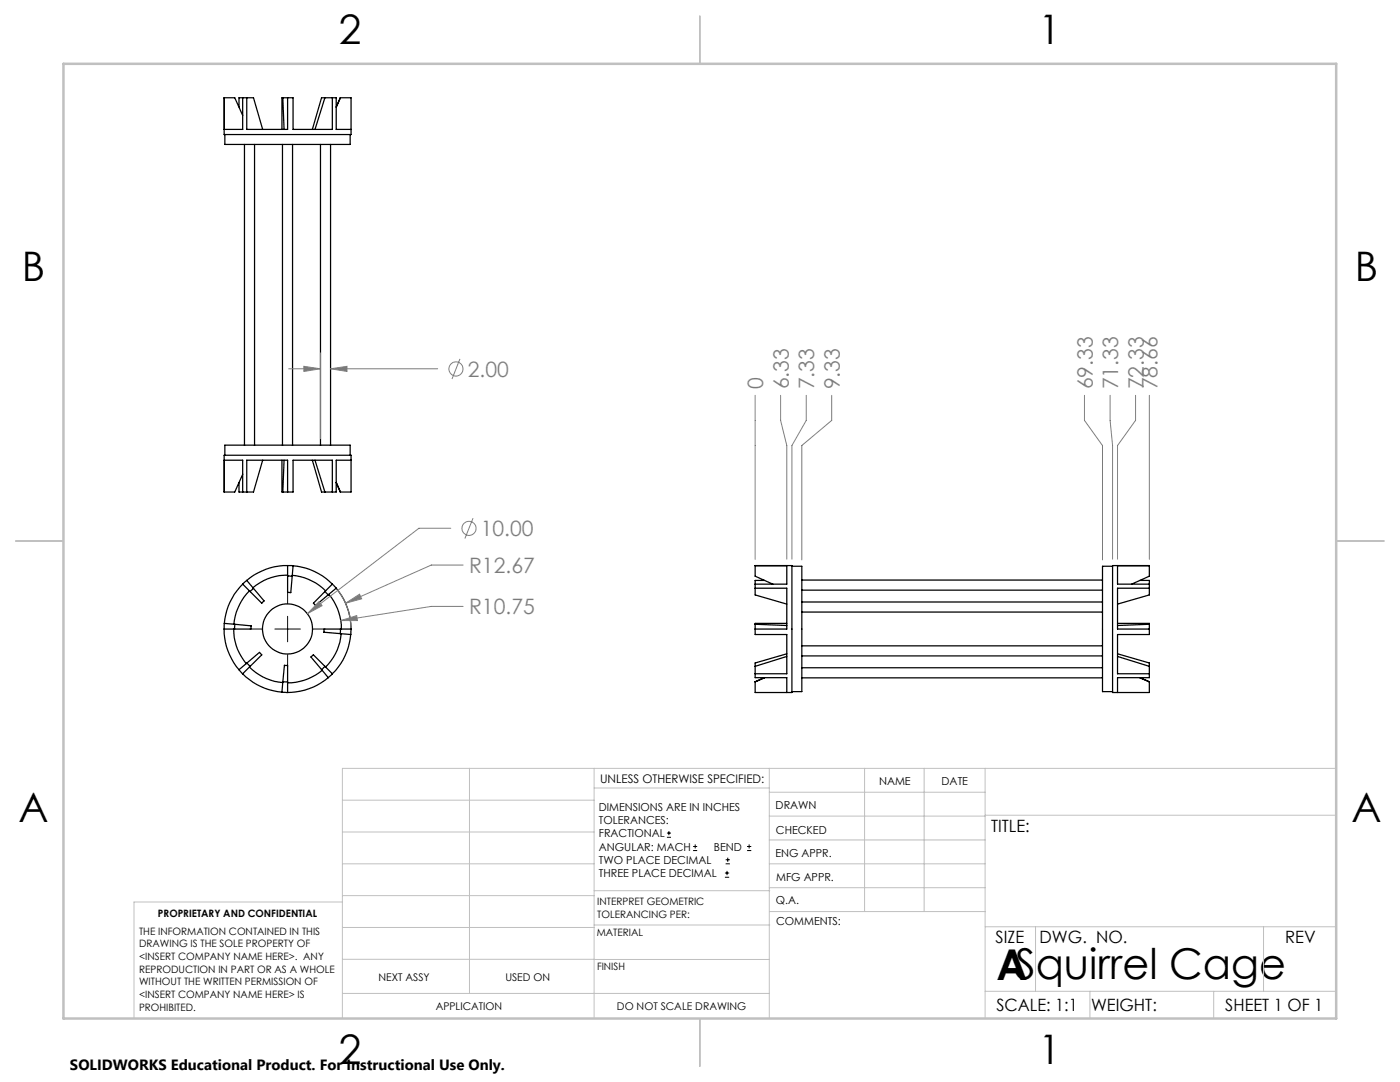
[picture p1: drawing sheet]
<svg xmlns="http://www.w3.org/2000/svg" width="279mm" height="216mm" viewBox="0 0 279 216" stroke-linecap="round" stroke-linejoin="round" font-family="sans-serif">
<g fill="none" stroke="#000" stroke-width=".25">
<path d="M44.7 19.5v7.3h25.4v-7.3h-2.2M44.7 19.5h.1M44.8 19.5h2l1.6 3.5M48.4 19.5h.8M48.4 19.5v6.3h-3.6M48.4 19.5h-.7v1.8M49.2 19.5v6.3h8.2v-6.3M49.2 19.5h1.4l1.8 6.3M56.4 19.5h1M56.4 19.5h-.1v6.3M56.4 19.5l.3 6.3M57.4 19.5h1.1v6.3h7.8v-6.3"/>
<path d="M64.8 19.5h-.6l-1.9 6.3M64.8 19.5h1.5M64.8 19.5l-1.9 6.3M66.3 19.5h.8v6.3h3M67.9 19.5h.1M67.9 19.5l-.8 1.9M44.9 26.8v2h25v-2M48.8 28.8v60M50.8 28.8v60M56.4 28.8v60M58.4 28.8v60M64 28.8v60"/>
<path d="M66 28.8v60M44.7 98.2v-7.4h25.4v7.4h-2.2M44.7 98.2h.1M44.8 91.8h3.6v6.4M44.9 90.8v-2h25v2M47.7 96.3v1.9h.7M48.4 98.2h.8M48.4 94.7l-1.6 3.5h-2M49.2 98.2v-6.4h8.2v6.4M52.4 91.8l-1.8 6.4h-1.4M56.3 91.8v6.4h.1M56.4 98.2h1"/>
<path d="M56.7 91.8l-.3 6.4M57.4 98.2h1.1v-6.4h7.8v6.4M62.3 91.8l1.9 6.4h.6M62.9 91.8l1.9 6.4M64.8 98.2h1.5M67.1 96.3l.8 1.9M67.1 96.2l.8 2M70.1 91.8h-3v6.4h-.8M48.4 116.6a12.5 12.5 0 0 0-3.6 7.8M49.2 115.8l-.8 .8M49.2 115.8l3.5 4.1-.5 .5-3.8-3.8M49.8 117.9a11 11 0 0 0-3.1 6.7"/>
<path d="M50.6 117.4l-.7 .6M57.4 114.9l.9 .1M57.4 112.9h1.1M57.4 112.9v5.3l.5 .1h.1l.5-5.4M57.4 114.8a10.5 10.5 0 0 0-6.9 2.5M57.4 112.9a12.3 12.3 0 0 0-8.2 2.9M58.3 114.8a10.9 10.9 0 0 1 6.7 3.1M58.5 112.9a12.5 12.5 0 0 1 7.8 3.7M64.8 118l.7 .7M64.8 118l-2.3 2.4 .3 .2 .2 .2 2.5-2.1M65.6 118.6a10.4 10.4 0 0 1 2.5 6.9M66.3 116.6l.8 .8"/>
<path d="M66.3 116.6l-1.5 1.4M67.1 117.4a12.9 12.9 0 0 1 3 8.1M67.1 117.4l-1.6 1.3M150.7 112.9h7.3v25.3h-7.3v-2.1M150.7 117.4h6.3v8.1h-6.3M150.7 116.6v.8M150.7 112.9h6.3v3.7h-6.3M150.7 117.4v1.3l6.3 1.8M150.7 112.9v2.1l3.5 1.6M152.5 115.8h-1.8v.8M158 113h2v25h-2M160 117.8h60"/>
<path d="M160 115.7h60M222 113h-2v25h2M227.5 115.8h1.9v.8M229.4 112.9h-7.4v25.3h7.4v-2.1M229.4 112.9h-6.4v3.7h6.4M229.4 116.6v.8M229.4 117.4h-6.4v8.1h6.4M229.4 112.9v2.1l-3.6 1.6M229.4 117.4v1.3l-6.4 1.8M44.7 125.5a12.3 12.3 0 0 0 3 8.1M44.8 124.4l-.1 1.1M44.8 124.4l2 .2"/>
<path d="M46.6 125.5a10.5 10.5 0 0 0 2.5 6.9M46.8 124.6v.9M46.8 124.6l3.3 .3v.6h-5.4M47.7 133.6l.7 .8M48.4 134.4a12.5 12.5 0 0 0 7.9 3.7M49.3 132.3l.6 .7M49.8 133.1a10.5 10.5 0 0 0 6.6 3.1M49.9 133l2.3-2.3-.4-.5-4.1 3.4M49.9 133l-1.5 1.4M56.3 138.1l1.1 .1M56.4 136l1 .1M56.4 136l.4-3.2h.6v5.4"/>
<path d="M56.4 136l-.1 2.1M64.2 133.6l-2.1-2.5 .4-.4 3.8 3.7M64.2 133.6l1.3 1.6M64.3 133.7a10.6 10.6 0 0 1-6.9 2.5M64.8 133l-.6 .6M65.5 135.2a12.9 12.9 0 0 1-8.1 3M66.3 134.4l-.8 .8M67.9 125.5v.9M68.1 126.4a10.4 10.4 0 0 1-3.1 6.7M70 126.6a12.5 12.5 0 0 1-3.7 7.8M70.1 125.5l-.1 1.1M70.1 125.5h-5.4l-.1 .7 5.4 .4"/>
<path d="M150.7 134.4v.8h6.3v3M150.7 125.5v1.1h6.3v7.8h-6.3M150.7 124.6v.9M150.7 133v1.4M150.7 124.6l6.3 .2M152.5 135.2l-1.8 .9M152.6 135.2l-1.9 .9M157 130.5l-6.3 1.8v.7M157 124.4h-6.3v.2M157 131l-6.3 2M160 130.9h60M160 128.9h60"/>
<path d="M160 122.1h60M160 120.1h60M160 135.3h60M160 133.2h60M223 130.5l6.4 1.8v.7M223 124.4h6.4v.2M223 131l6.4 2M227.4 135.2l2 .9M227.5 135.2l1.9 .9M229.4 125.5v1.1h-6.4v7.8h6.4M229.4 134.4v.8h-6.4v3M229.4 124.6v.9"/>
<path d="M229.4 133v1.4M229.4 124.6l-6.4 .2"/>
<circle cx="57.4" cy="125.5" r="5"/>
</g>
<g fill="none" stroke="#808080" stroke-width=".2">
<path d="M57.6 73.6h6.4M60.6 73.1l3.4 .5-3.4 .5zM64 70.4v17.2M66 73.6h21.3M66 73.6l3.3-.5v1zM91.8 71.6l-1.6 4M150.7 78.9v32.7M155.8 78.9v5l1.2 5v22.7M160.9 78.9v5l-2.9 5v22.7M166 78.9v5l-6 5v22.8M216.4 78.9v5l3.6 5v22.8M221.5 78.9v5l.5 5v22.7"/>
<path d="M226.6 78.9v5l-3.6 5v22.7M229.4 78.9v32.7M67.3 117.7a12.9 12.9 0 0 1 2.8 7.6M90 105.4h-6.4l-22.3 17M92.4 112.7h-6.3l-17.1 7.7M94.4 103.4l-1.6 4.1M63.7 120.1l.6 .8-3 1.5zM68 123.8l3.2-1 .1 1zM69 120.4l2.8-1.8 .4 .9zM92.4 121h-6.3l-18.1 2.8"/>
<circle cx="91" cy="73.6" r="1.41"/>
<circle cx="93.6" cy="105.4" r="1.4"/>
</g>
<g fill="none" stroke="#000" stroke-width=".2">
<path d="M57.4 118v2.4M49.8 125.5h2.5M54.9 125.5h5M57.4 123v5.1M57.4 130.6v2.4M62.5 125.5h2.4M133.1 167.1h.8M133.1 166.2h.8M133.5 165.8v.9M138.3 169.7h.8M138.3 168.9h.8M138.7 168.5v.8"/>
<path d="M144.7 175h.8M144.7 174.2h.8M144.8 172.4h.9M144.8 171.6h.9M145.1 173.8v.8M145.2 171.1v.9M149.1 169.7h.8M149.1 168.9h.8M149.5 168.5v.8"/>
</g>
<g fill="none" stroke="#c0c0c0" stroke-width=".2">
<path d="M68.3 159.7h50.3M93.7 153.3v44.9M118.6 153.3v49.9M118.6 157.2h34.9M153.5 153.3v49.9M153.5 158.1h43.1M172.5 153.3v28.6M184.4 153.3v28.6M196.6 153.3v49.9M266.7 153.3h-198.4v49.9M68.3 178.7h50.3M68.3 172.4h50.3"/>
<path d="M68.3 166h50.3M68.3 180h-41.6v23.2M118.6 177.7h35M153.5 167.6h43.1M153.5 162.8h43.1M153.5 172.4h43.1M153.5 177.1h43.1M196.6 162.7h70.1M68.3 198.2h85.2M68.3 191.4l85.2 .1M68.3 185.1h50.3M118.6 184.6h35"/>
<path d="M153.6 181.9h43M196.6 197.8h70.1M196.6 184.9h70.1M206.7 184.9v12.9M217.5 197.8v5.4M242.2 197.8v5.4M252.2 184.9v12.9"/>
</g>
<path d="M139.7 3.2v9.5M3.1 107.9h9.6M266.7 107.9h9.5M139.7 203.2v9.6" fill="none" stroke="#c0c0c0" stroke-width=".25"/>
<path d="M12.7 12.7h254v190.5h-254z" fill="none" stroke="#c0c0c0" stroke-width=".5"/>
<path d="M69 120.4l3.2-.9-.4-.9zM68 123.8h3.3l-.1-1zM63.7 120.1l-2.4 2.3 3-1.5zM60.6 73.1l3.4 .5-3.4 .5zM66 73.6l3.3-.5v1z" fill="#808080"/>
<text font-size="8.5" x="198.9" y="195.5">ASquirrel Cage</text>
<g font-size="8.1">
<text x="67.6" y="8.9">2</text>
<text x="207.3" y="8.9">1</text>
<text x="4.4" y="56.2">B</text>
<text x="270.4" y="56.2">B</text>
<text x="3.7" y="164.1">A</text>
<text x="269.7" y="164.1">A</text>
<text x="67.6" y="212.4">2</text>
<text x="207.3" y="212.4">1</text>
</g>
<g font-size="4.2" fill="#808080">
<text x="93.3" y="75.2">2.00</text>
<text x="152.3" y="77.7" transform="rotate(-90 152.3 77.7)">0</text>
<text x="157.4" y="77.7" transform="rotate(-90 157.4 77.7)">6.33</text>
<text x="162.5" y="77.7" transform="rotate(-90 162.5 77.7)">7.33</text>
<text x="167.6" y="77.7" transform="rotate(-90 167.6 77.7)">9.33</text>
<text x="218.1" y="77.7" transform="rotate(-90 218.1 77.7)">69.33</text>
<text x="223.2" y="77.7" transform="rotate(-90 223.2 77.7)">71.33</text>
<text x="228.2" y="77.7" transform="rotate(-90 228.2 77.7)">72.33</text>
<text x="231" y="77.7" transform="rotate(-90 231 77.7)">78.66</text>
<text x="95.9" y="107">10.00</text>
<text x="93.6" y="114.3">R12.67</text>
<text x="93.6" y="122.6">R10.75</text>
</g>
<g font-size="3.4">
<text x="197.8" y="166">TITLE:</text>
<text x="198.7" y="188.1">SIZE</text>
<text x="207.5" y="188.1">DWG. NO.</text>
<text x="256.5" y="188.2">REV</text>
<text x="198.8" y="201.7">SCALE: 1:1</text>
<text x="217.7" y="201.8">WEIGHT:</text>
<text x="244.5" y="201.7">SHEET 1 OF 1</text>
</g>
<text font-size="3" x="14" y="213.5">SOLIDWORKS Educational Product. For Instructional Use Only.</text>
<text font-size="2.4" x="119.8" y="156.2">UNLESS OTHERWISE SPECIFIED:</text>
<g font-size="2.2">
<text x="119.5" y="161.8">DIMENSIONS ARE IN INCHES</text>
<text x="154.8" y="161.4">DRAWN</text>
<text x="175.4" y="156.6">NAME</text>
<text x="187.9" y="156.7">DATE</text>
<text x="119.5" y="164.4">TOLERANCES:</text>
<text x="119.5" y="167.1">FRACTIONAL</text>
<text x="154.9" y="166.3">CHECKED</text>
<text x="119.5" y="169.7">ANGULAR: MACH</text>
<text x="119.5" y="172.4">TWO PLACE DECIMAL</text>
<text x="142.5" y="169.7">BEND</text>
<text x="154.8" y="171">ENG APPR.</text>
<text x="119.5" y="175">THREE PLACE DECIMAL</text>
<text x="154.9" y="175.7">MFG APPR.</text>
<text x="154.9" y="180.4">Q.A.</text>
<text x="154.9" y="184.6">COMMENTS:</text>
</g>
<g font-size="2.1">
<text x="75.5" y="195.7">NEXT ASSY</text>
<text x="100.9" y="195.7">USED ON</text>
<text x="86.9" y="201.5">APPLICATION</text>
<text x="123.1" y="201.6">DO NOT SCALE DRAWING</text>
</g>
<g font-size="2">
<text x="31.5" y="182.9">PROPRIETARY AND CONFIDENTIAL</text>
<text x="119.2" y="180.6">INTERPRET GEOMETRIC</text>
<text x="119.2" y="183.1">TOLERANCING PER:</text>
<text x="27.8" y="186.5">THE INFORMATION CONTAINED IN THIS</text>
<text x="27.8" y="189">DRAWING IS THE SOLE PROPERTY OF</text>
<text x="27.8" y="191.6">&lt;INSERT COMPANY NAME HERE&gt;. ANY</text>
<text x="119.1" y="186.7">MATERIAL</text>
<text x="27.8" y="194.1">REPRODUCTION IN PART OR AS A WHOLE</text>
<text x="27.8" y="196.6">WITHOUT THE WRITTEN PERMISSION OF</text>
<text x="119.1" y="193.5">FINISH</text>
<text x="27.8" y="199.1">&lt;INSERT COMPANY NAME HERE&gt; IS</text>
<text x="27.8" y="201.7">PROHIBITED.</text>
</g>
</svg>
